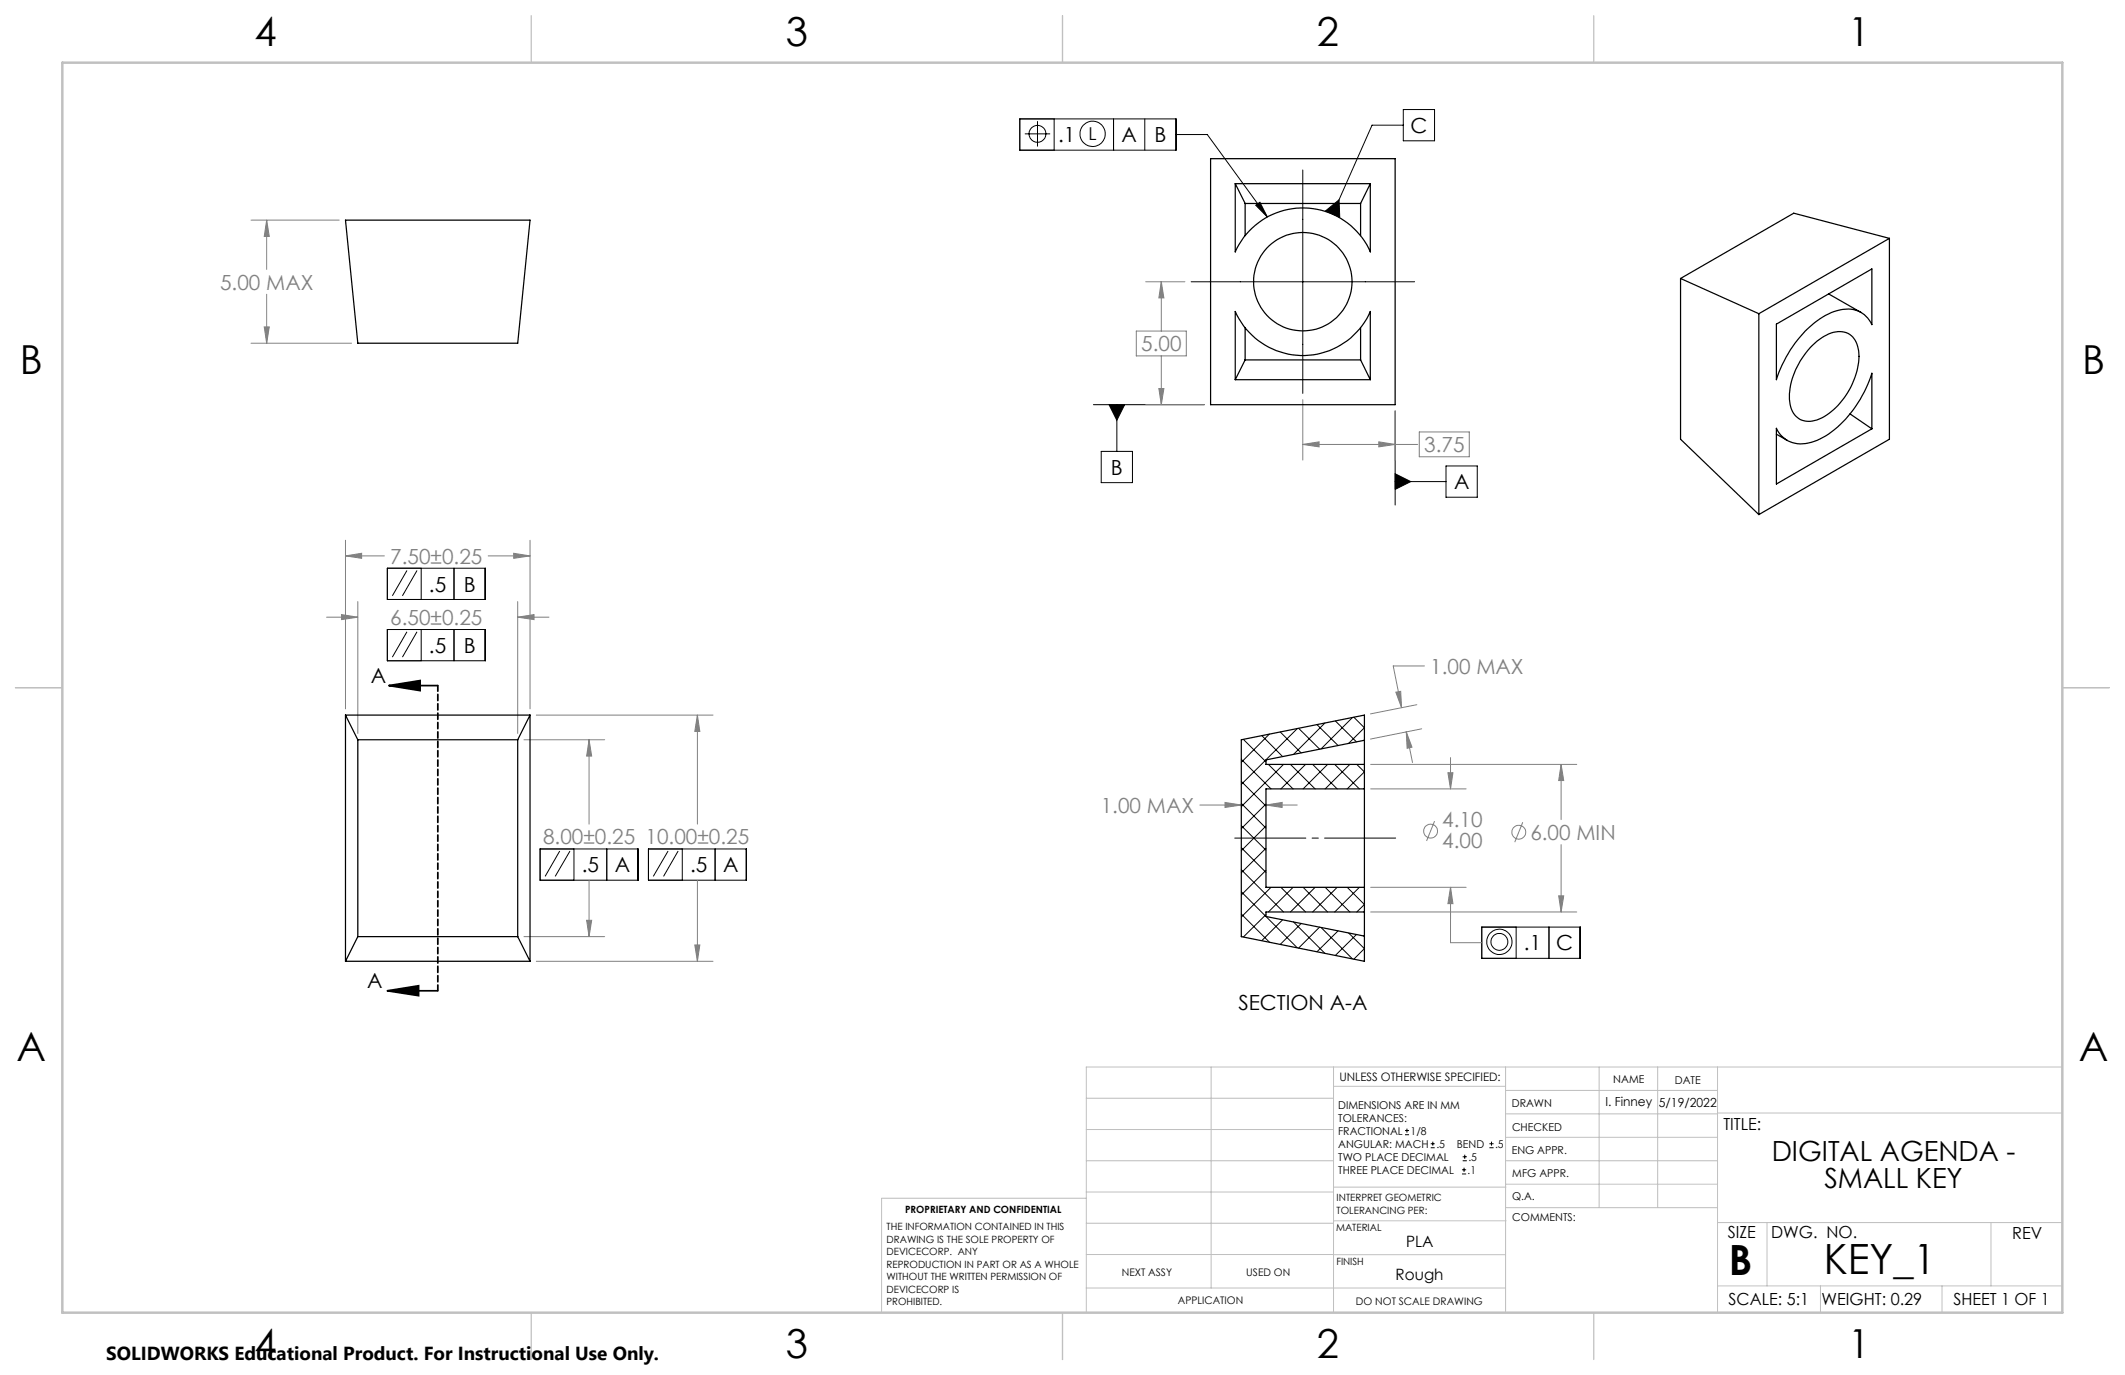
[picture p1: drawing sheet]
<svg xmlns="http://www.w3.org/2000/svg" width="432mm" height="279mm" viewBox="0 0 432 279" stroke-linecap="round" stroke-linejoin="round" font-family="sans-serif">
<g fill="none" stroke="#000" stroke-width=".2">
<path d="M207.2 24.2h31.8v6.3h-31.8zM208.2 27.2h5.2M210.8 24.6v5.2M214.2 24.2v6.3M226.3 24.2v6.3M232.6 24.2v6.3M239 27.3h6.3l12.2 16.8M264.7 34.5v45.4M285.2 25.4h-6.4l-8 18.1M285.2 22.3h6.3v6.3h-6.3zM242 57.3h45.4M255.2 41.7l.8-.6 1.5 3z"/>
<path d="M269.3 42.9l2.8-2.3 .1 3.6zM222.2 82.2h22.5M223.8 91.7h6.3v6.4h-6.3zM225.4 82.2h3.1l-1.6 3.2zM226.9 82.2v9.5M283.5 96.3l3.2 1.6-3.2 1.5zM283.5 97.9h10.3M283.5 83.5v19.1M293.8 94.7h6.4v6.3h-6.4zM78.7 115.5h19.9v6.3h-19.9zM82.7 115.9l-3 5.2M84.7 115.9l-2.9 5.2"/>
<path d="M85.6 115.5v6.3M92.3 115.5v6.3M78.7 127.9h19.9v6.4h-19.9zM82.7 128.4l-3 5.1M84.7 128.4l-2.9 5.1M85.6 127.9v6.4M92.3 127.9v6.4M109.7 172.5h19.9v6.4h-19.9zM113.7 172.9l-2.9 5.2M115.8 172.9l-3 5.2M116.6 172.5v6.4M123.3 172.5v6.4"/>
<path d="M131.8 172.5h19.9v6.4h-19.9zM135.7 172.9l-2.9 5.2M137.8 172.9l-3 5.2M138.6 172.5v6.4M145.3 172.5v6.4M301.1 188.4h20v6.3h-20zM308.1 188.4v6.3M314.7 188.4v6.3M285.5 230.6h.8M285.5 229.7h.8M285.9 229.3v.9M290.7 233.2h.8"/>
<path d="M290.7 232.4h.8M291.1 232v.8M297.1 238.5h.8M297.1 237.7h.8M297.2 235.9h.9M297.2 235.1h.9M297.5 237.3v.8M297.6 234.6v.9M302.6 233.2h.9M302.6 232.4h.9M303.1 232v.8"/>
<circle cx="210.8" cy="27.2" r="1.71"/>
<circle cx="222" cy="27.2" r="2.57"/>
<circle cx="304.7" cy="191.4" r="2.57"/>
<circle cx="304.7" cy="191.4" r="1.71"/>
</g>
<g fill="none" stroke="#808080" stroke-width=".2">
<path d="M51 44.7h17.9M54.2 44.7l.5 3.3h-1zM54.2 44.7v10.1M54.2 59.8v9.9M232.8 57.3h8M236 57.3l.5 3.2h-1zM236 57.3v10M51 69.7h20.4M53.7 66.4h1l-.5 3.3zM230.9 67.3h10.2v5h-10.2zM235.5 79h1l-.5 3.2zM236 72.3v9.9"/>
<path d="M232.8 82.2h11.9M264.7 90.3l3.3-.5v1zM264.7 81.2v12.3M264.7 90.3h23.4M280.2 89.8l3.3 .5-3.3 .5zM283.5 83.5v10M288.4 87.8h10.2v5h-10.2zM70.2 113l3.3-.6v1.1zM70.2 109.8v34.2M70.2 113h7.9M99.2 113h8.5M104.4 112.4l3.3 .6-3.3 .5z"/>
<path d="M107.7 109.8v34.2M66.4 125.4h6.3M69.4 124.9l3.3 .5-3.3 .5zM72.7 122.2v26.8M105.2 125.4l3.3-.5v1zM105.2 122.2v26.8M105.2 125.4h6.3M289.5 135.3h-6.4l1.7 8.5M106.5 150.3h16.4M109 145.3h35.9M119.7 150.3l.5 3.3h-1zM119.7 150.3v17.2"/>
<path d="M141.7 145.3l.5 3.3h-1zM141.7 145.3v22.2M278.5 155.3h41.9M283.6 140.7l1-.2 .2 3.3zM285.8 148.7l1.1 3.1-1 .2zM285.8 148.7l1.2 6.2M287.9 143.2l-9.4 1.9M288.9 148.1l-10.4 2.1M294.2 157h1l-.5 3.3zM294.7 154v6.3M317.2 155.3l.5 3.3h-1zM317.2 155.3v11.2"/>
<path d="M119.7 178.9v11.4M141.7 178.9v16.4M243.8 163.6h8.4M248.9 163.1l3.3 .5-3.3 .5zM257.2 163.6l3.3-.5v1zM257.2 163.6h6.4M278.5 160.3h19.4M291.5 166.9l-1.6 4M309.4 167.1l-1.6 4M317.2 171.6v13.7M106.5 190.3h16.4M109 195.3h35.9"/>
<path d="M119.2 187h1l-.5 3.3zM141.2 192h1l-.5 3.3zM278.5 185.3h41.9M278.5 180.3h19.4M294.7 180.3l.5 3.3h-1zM294.7 180.3v11.3h6.4M316.7 182h1l-.5 3.3z"/>
<circle cx="290.7" cy="168.9" r="1.4"/>
<circle cx="308.6" cy="169.1" r="1.41"/>
</g>
<path d="M79 139.3l6.4-1v2zM79 139.3h9.9M78.7 201.3l6.4-1v2zM78.7 201.3h10.2" fill="none" stroke="#000" stroke-width=".35"/>
<path d="M283.6 170.3h-32.7" fill="none" stroke="#000" stroke-width=".2" stroke-dasharray="15.2 1.3 1.3 1.3" stroke-dashoffset=".8"/>
<path d="M89 139.3v62" fill="none" stroke="#000" stroke-width=".35" stroke-dasharray="1.3 .6" stroke-dashoffset=".1"/>
<g fill="none" stroke="#c0c0c0" stroke-width=".2">
<path d="M246.1 216.8v44.9M271 216.8v49.9M305.9 216.8v49.9M324.9 216.8v28.6M336.8 216.8v28.6M349 216.8v49.9M419.1 216.8h-198.4v49.9M220.7 235.9h50.3M220.7 229.5h50.3M220.7 223.2h50.3M271 220.7h34.9M305.9 231.1h43.1"/>
<path d="M305.9 226.3h43.1M305.9 221.6h43.1M305.9 235.9h43.1M349 226.2h70.1M220.7 248.6h50.3M220.7 242.2h50.3M220.7 254.9h50.3M220.7 243.5h-41.6v23.2M271 255h34.9M271 248.1h35M271 241.2h35M305.9 240.6h43.1"/>
<path d="M306 245.4h43M349 248.4h70.1M359.1 248.4v12.9M404.6 248.4v12.9M220.7 261.7h85.2M349 261.3h70.1M369.9 261.3v5.4M394.6 261.3v5.4"/>
</g>
<path d="M108 3.2v9.5M215.9 3.2v9.5M323.8 3.2v9.5M3.1 139.7h9.6M419.1 139.7h9.5M108 266.7v9.6M215.9 266.7v9.6M323.8 266.7v9.6" fill="none" stroke="#c0c0c0" stroke-width=".25"/>
<path d="M12.7 12.7h406.4v254h-406.4z" fill="none" stroke="#c0c0c0" stroke-width=".5"/>
<g fill="#000">
<path d="M255.2 41.7l.8-.6 1.5 3zM283.5 96.3l3.2 1.6-3.2 1.5zM225.4 82.2l1.5 3.2 1.6-3.2zM269.3 42.9l2.8-2.3 .1 3.6z"/>
<path d="M79 139.3l6.4-1v2zM78.7 201.3l6.4-1v2z"/>
</g>
<path d="M105.2 125.4l3.3-.5v1zM69.4 124.9l3.3 .5-3.3 .5zM104.4 112.4l3.3 .6-3.3 .5zM70.2 113l3.3-.6v1.1zM141.2 192h1l-.5 3.3zM141.7 145.3l.5 3.3h-1zM119.2 187h1l-.5 3.3zM119.7 150.3l.5 3.3h-1zM53.7 66.4h1l-.5 3.3zM54.2 44.7l.5 3.3h-1zM283.6 140.7l1-.2 .2 3.3zM285.8 148.7l1.1 3.1-1 .2zM316.7 182h1l-.5 3.3zM317.2 155.3l.5 3.3h-1zM294.7 180.3l.5 3.3h-1zM294.2 157h1l-.5 3.3zM248.9 163.1l3.3 .5-3.3 .5zM257.2 163.6l3.3-.5v1zM235.5 79h1l-.5 3.2zM236 57.3l.5 3.2h-1zM280.2 89.8l3.3 .5-3.3 .5zM264.7 90.3l3.3-.5v1z" fill="#808080"/>
<g fill="none" stroke="#000" stroke-width=".25">
<path d="M246 32.2h37.5v50h-37.5zM251 37.3v13.9a15 15 0 0 1 13.7-8.9 15 15 0 0 1 13.7 8.9v-13.9M251 37.3h27.4M251 37.3l2 4M278.4 37.3l-1.9 4M70.2 44.7h37.5l-2.5 25h-32.5zM253 41.3v6.6M253 41.3h23.5M276.5 41.3v6.6M341.5 56.6v32.7l15.9 15.3M341.5 56.6l15.9 7.1M371.6 59.7l6.6 3.8"/>
<path d="M383.9 48.4v40.9l-26.5 15.3M383.9 48.4l-26.5 15.3M383.9 48.4l-19.4-5.1-23 13.3M251 77.2v-13.9a15 15 0 0 0 13.7 9 15 15 0 0 0 13.7-9v13.9M251 77.2h27.4M253 73.1l-2 4.1M253 66.6v6.5M253 73.1h23.5M276.5 73.1l1.9 4.1M276.5 66.6v6.5M357.4 63.7v40.9M361 65.9l19.4-11.3v11.4a5.5 5.5 0 0 0-7.1-2.9 18.1 18.1 0 0 0-9.5 8 26 26 0 0 0-2.8 6.1z"/>
<path d="M368.3 70.2a8.1 8.1 0 0 1 6-2.8 3.9 3.9 0 0 1 3.4 3.9 14.9 14.9 0 0 1-8 13.8 3.9 3.9 0 0 1-5.8-2.5 13.5 13.5 0 0 1 3.1-11zM361 87a5.6 5.6 0 0 0 7 2.9 18.9 18.9 0 0 0 10.4-9.5l1.1-2.3 .9-2.3v11.3l-19.4 11.3zM361 88.2l2.2 1.3M375.9 84.1l4.5 3M70.2 145.3h37.5M70.2 145.3l2.5 5M70.2 145.3v50M72.7 150.3h32.5M72.7 150.3v40M105.2 150.3v40M107.7 145.3v50M107.7 145.3l-2.5 5"/>
<path d="M277.2 150.4l-20 4v.9h20M277.2 160.3v20M277.2 160.3v-15l-25 5v40l25 5v-15M277.2 160.3h-20v20h20M70.2 195.3h37.5M72.7 190.3h32.5M72.7 190.3l-2.5 5M105.2 190.3l2.5 5M277.2 185.3h-20v.9l20 4"/>
<circle cx="264.7" cy="57.2" r="10"/>
</g>
<g fill="none" stroke="#000" stroke-width=".2">
<path d="M252.2 158.8l5 5M252.2 154.3l6.1 6M252.3 150.3l-.1 .1M252.7 150.2l4.5 4.6M256.4 149.5l4.2 4.2M257.7 155.3l5 5M258 149.2l-5.8 5.7M260.1 148.7l4.3 4.3M260.8 155.3l-8.6 8.6M262.2 155.3l5 5M263.6 148.1l-11.4 11.3M263.9 148l4.2 4.2"/>
<path d="M265.3 155.3l-5 5M266.7 155.3l5 5M267.6 147.2l4.3 4.3M269.2 146.9l-6.4 6.4M269.8 155.3l-5 5M271.2 155.3l5 5M271.4 146.5l4.2 4.2M274.3 155.3l-5 5M274.8 145.8l-6.4 6.4M275.1 145.7l2.1 2.2-3.2 3.2M275.7 155.3l1.5 1.5-3.4 3.5M252.2 176.7l8.6 8.6"/>
<path d="M252.2 172.3l5 5M252.2 167.8l5 5M252.2 163.3l5 5M257.2 163.4l-5 5M257.2 167.9l-5 5M257.2 172.4l-5 4.9M257.2 176.8l-5 5.1M252.2 190.2l.1 .2M252.2 185.7l5.8 5.8M252.2 181.2l11.4 11.4M257.2 185.8l-4.5 4.6M258.3 180.3l-6.1 6"/>
<path d="M260.3 180.3l5 5M260.6 186.9l-4.2 4.2M262.7 180.3l-5 5M262.8 187.3l6.4 6.4M264.4 187.6l-4.3 4.3M264.8 180.3l5 5M267.2 180.3l-5 5M268.1 188.4l-4.2 4.3M268.4 188.5l6.4 6.3M269.3 180.3l5 5M271.7 180.3l-5 5M271.9 189.2l-4.3 4.2"/>
<path d="M273.8 180.3l3.4 3.5-1.5 1.5M274 189.6l3.2 3.2-2.1 2.1M275.6 189.9l-4.2 4.2M276.2 180.3l-5 5"/>
</g>
<g font-size="8.5">
<text x="351.3" y="259">B</text>
<text x="370.6" y="258.9">KEY_1</text>
</g>
<g font-size="8.1">
<text x="51.7" y="9.3">4</text>
<text x="159.7" y="9.3">3</text>
<text x="267.6" y="9.3">2</text>
<text x="375.6" y="9.3">1</text>
<text x="4" y="76">B</text>
<text x="423.1" y="76">B</text>
<text x="3.3" y="215.7">A</text>
<text x="422.4" y="215.7">A</text>
<text x="51.7" y="276">4</text>
<text x="159.7" y="276">3</text>
<text x="267.6" y="276">2</text>
<text x="375.6" y="276">1</text>
</g>
<g font-size="5.6">
<text x="360" y="235.8">DIGITAL AGENDA -</text>
<text x="370.7" y="241.5">SMALL KEY</text>
</g>
<g font-size="4.2">
<text x="215" y="28.9">.1</text>
<text x="227.9" y="28.9">A</text>
<text x="234.6" y="28.9">B</text>
<text x="286.6" y="27">C</text>
<text x="225.7" y="96.5">B</text>
<text x="295.5" y="99.5">A</text>
<text x="87.2" y="120.2">.5</text>
<text x="94.2" y="120.2">B</text>
<text x="87.2" y="132.7">.5</text>
<text x="94.2" y="132.7">B</text>
<text x="75.3" y="138.7">A</text>
<text x="118.2" y="177.3">.5</text>
<text x="124.9" y="177.3">A</text>
<text x="140.2" y="177.3">.5</text>
<text x="146.9" y="177.3">A</text>
<text x="309.7" y="193.1">.1</text>
<text x="316.2" y="193.1">C</text>
<text x="74.6" y="200.9">A</text>
<text x="251.6" y="205.3">SECTION A-A</text>
</g>
<g font-size="4.2" fill="#808080">
<text x="44.7" y="58.9">5.00 MAX</text>
<text x="231.9" y="71.4">5.00</text>
<text x="289.4" y="91.9">3.75</text>
<text x="79.3" y="114.5">7.50±0.25</text>
<text x="79.3" y="127">6.50±0.25</text>
<text x="290.6" y="136.9">1.00 MAX</text>
<text x="223.7" y="165.2">1.00 MAX</text>
<text x="110.4" y="171.6">8.00±0.25 10.00±0.25</text>
<text x="293" y="168.1">4.10</text>
<text x="293" y="172.3">4.00</text>
<text x="311" y="170.6">6.00 MIN</text>
</g>
<text font-size="3.8" x="21.6" y="276.3">SOLIDWORKS Educational Product. For Instructional Use Only.</text>
<text font-size="3.6" x="221.2" y="28.5">L</text>
<g font-size="3.4">
<text x="350.2" y="229.5">TITLE:</text>
<text x="351.1" y="251.6">SIZE</text>
<text x="359.9" y="251.6">DWG. NO.</text>
<text x="408.9" y="251.7">REV</text>
<text x="351.2" y="265.2">SCALE: 5:1</text>
<text x="370.1" y="265.3">WEIGHT: 0.29</text>
<text x="396.9" y="265.2">SHEET 1 OF 1</text>
</g>
<g font-size="3.2">
<text x="285.7" y="253.3">PLA</text>
<text x="283.6" y="260.1">Rough</text>
</g>
<g font-size="2.5">
<text x="326.2" y="224.8">I. Finney</text>
<text x="337.1" y="224.9">5/19/2022</text>
</g>
<text font-size="2.4" x="272.2" y="219.7">UNLESS OTHERWISE SPECIFIED:</text>
<g font-size="2.2">
<text x="327.8" y="220.1">NAME</text>
<text x="340.3" y="220.2">DATE</text>
<text x="271.9" y="225.3">DIMENSIONS ARE IN MM</text>
<text x="271.9" y="227.9">TOLERANCES:</text>
<text x="307.2" y="224.9">DRAWN</text>
<text x="271.9" y="230.6">FRACTIONAL</text>
<text x="271.9" y="233.2">ANGULAR: MACH</text>
<text x="286.6" y="230.6">1/8</text>
<text x="291.9" y="233.2">.5</text>
<text x="296" y="233.2">BEND</text>
<text x="303.8" y="233.2">.5</text>
<text x="307.3" y="229.8">CHECKED</text>
<text x="271.9" y="238.5">THREE PLACE DECIMAL</text>
<text x="271.9" y="235.9">TWO PLACE DECIMAL</text>
<text x="298.2" y="238.5">.1</text>
<text x="298.4" y="235.9">.5</text>
<text x="307.2" y="234.5">ENG APPR.</text>
<text x="307.3" y="239.2">MFG APPR.</text>
<text x="307.3" y="243.9">Q.A.</text>
<text x="307.3" y="248.1">COMMENTS:</text>
</g>
<g font-size="2.1">
<text x="227.9" y="259.2">NEXT ASSY</text>
<text x="253.3" y="259.2">USED ON</text>
<text x="239.3" y="265">APPLICATION</text>
<text x="275.5" y="265.1">DO NOT SCALE DRAWING</text>
</g>
<g font-size="2">
<text x="271.6" y="244.1">INTERPRET GEOMETRIC</text>
<text x="180.2" y="250">THE INFORMATION CONTAINED IN THIS</text>
<text x="183.9" y="246.4">PROPRIETARY AND CONFIDENTIAL</text>
<text x="271.5" y="250.2">MATERIAL</text>
<text x="271.6" y="246.6">TOLERANCING PER:</text>
<text x="180.2" y="252.5">DRAWING IS THE SOLE PROPERTY OF</text>
<text x="180.2" y="255.1">DEVICECORP. ANY</text>
<text x="180.2" y="257.6">REPRODUCTION IN PART OR AS A WHOLE</text>
<text x="271.5" y="257">FINISH</text>
<text x="180.2" y="260.1">WITHOUT THE WRITTEN PERMISSION OF</text>
<text x="180.2" y="262.6">DEVICECORP IS</text>
<text x="180.2" y="265.2">PROHIBITED.</text>
</g>
</svg>
